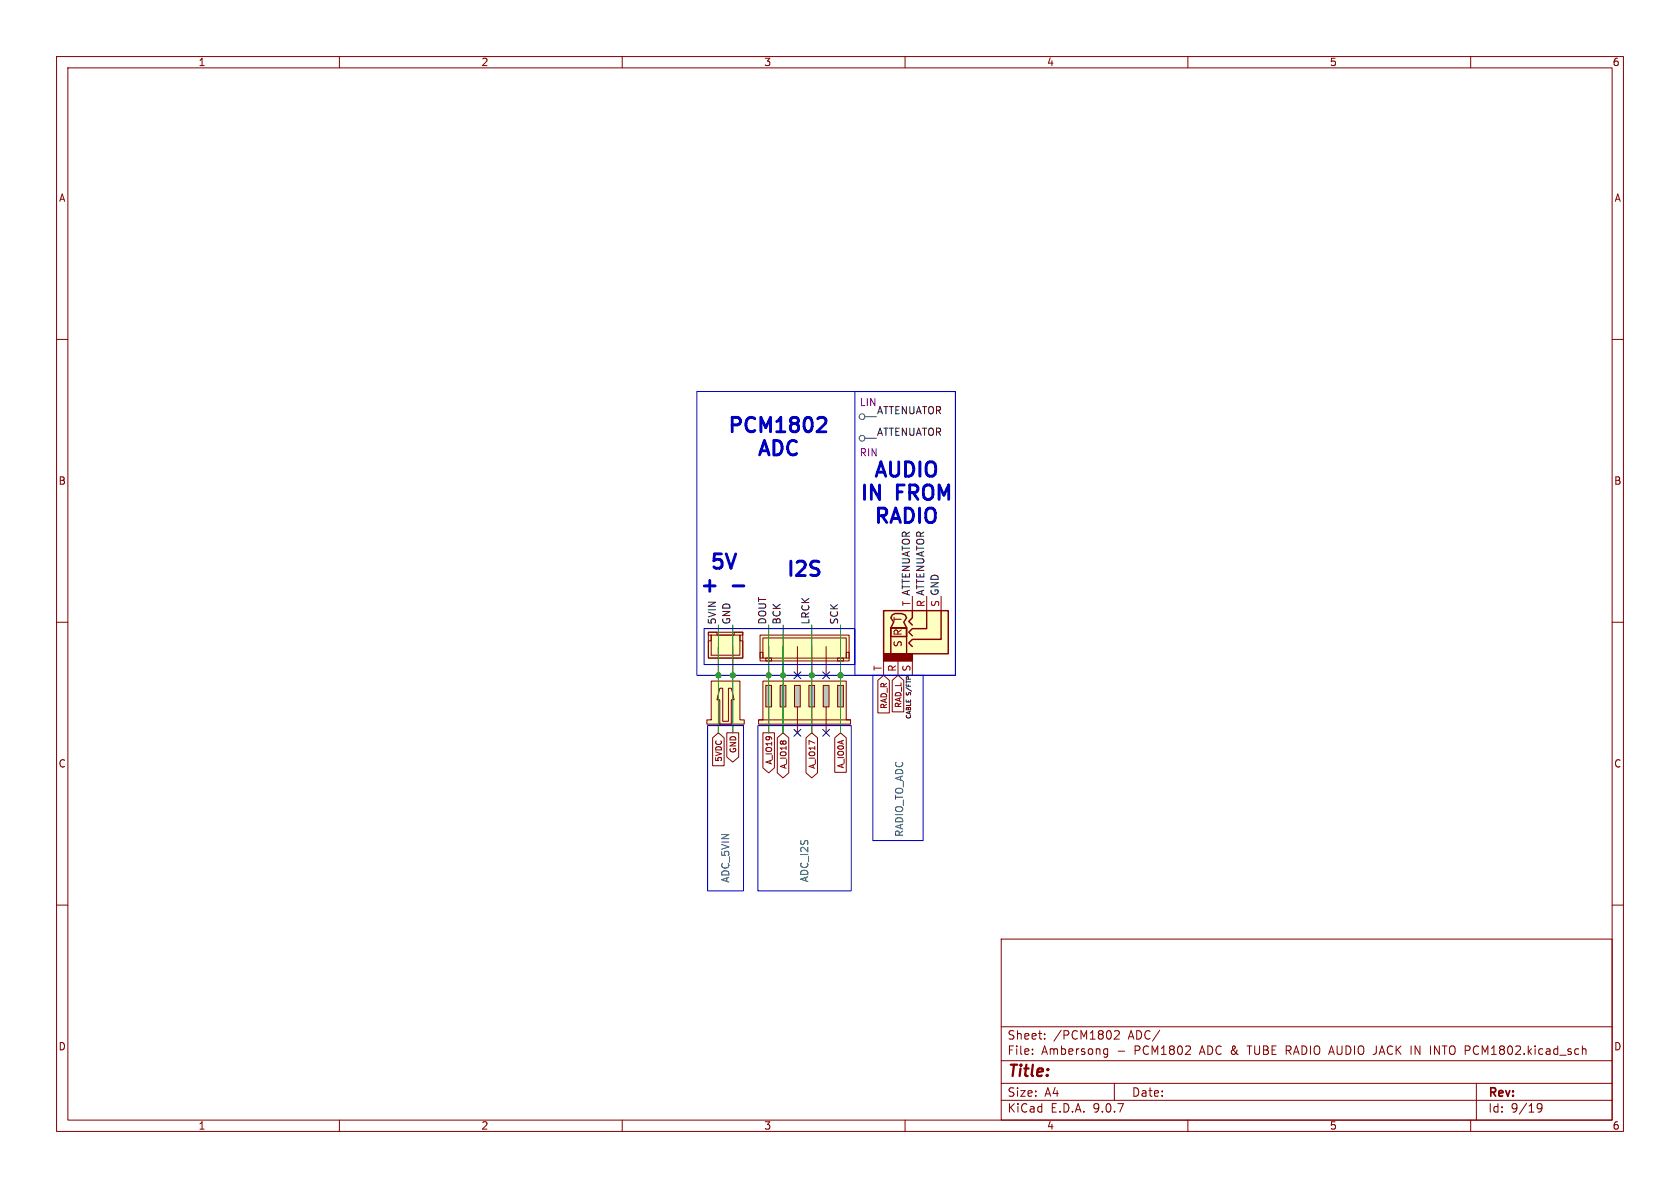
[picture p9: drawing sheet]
(kicad_sch
 (version 20250114)
 (generator "eeschema")
 (generator_version "9.0")
 (paper "A4")
 (lib_symbols
  (symbol "AudioJack3_1" (exclude_from_sim no) (in_bom yes) (on_board yes)
   (property "Reference" "J40" (at -1.905 7.62 0) (effects (font (size 1.27 1.27)) (hide yes)))
   (property "Value" "AudioJack3" (at -1.905 5.08 0) (effects (font (size 1.27 1.27)) (hide yes)))
   (property "Footprint" "" (at 0 0 0) (effects (font (size 1.27 1.27)) (hide yes)))
   (property "Datasheet" "~" (at 0 0 0) (effects (font (size 1.27 1.27)) (hide yes)))
   (property "Description" "Audio Jack, 3 Poles (Stereo / TRS)" (at 0 0 0) (effects (font (size 1.27 1.27)) (hide yes)))
   (symbol "AudioJack3_1_0_0"
    (text "R" (at -1.27 -5.08 0) (effects (font (size 1.27 1.27)))))
   (symbol "AudioJack3_1_0_1"
    (rectangle (start -5.08 3.81) (end 2.54 -7.62) (stroke (width 0.254) (type default)) (fill (type background)))
    (rectangle (start -2.032 -3.556) (end -0.508 -6.35) (stroke (width 0.254) (type default)) (fill (type none)))
    (polyline (pts (xy -1.905 -2.54) (xy -1.27 -3.175) (xy -0.635 -2.54) (xy -0.635 0) (xy 2.54 0)) (stroke (width 0.254) (type default)) (fill (type none)))
    (polyline (pts (xy 0 -2.54) (xy 0.635 -3.175) (xy 1.27 -2.54) (xy 2.54 -2.54)) (stroke (width 0.254) (type default)) (fill (type none)))
    (polyline (pts (xy 2.54 2.54) (xy -2.54 2.54) (xy -2.54 -2.54) (xy -3.175 -3.175) (xy -3.81 -2.54)) (stroke (width 0.254) (type default)) (fill (type none))))
   (symbol "AudioJack3_1_1_0"
    (text "S" (at -3.302 -5.08 0) (effects (font (size 1.27 1.27))))
    (text "T" (at 1.016 -5.08 0) (effects (font (size 1.27 1.27)))))
   (symbol "AudioJack3_1_1_1"
    (rectangle (start -6.35 -2.54) (end -5.08 -7.62) (stroke (width 0.254) (type solid)) (fill (type color) (color 132 0 0 1)))
    (rectangle (start -5.08 -3.556) (end -0.508 -6.35) (stroke (width 0.254) (type default)) (fill (type background)))
    (polyline (pts (xy -0.4444 -3.556) (xy 0.508 -4.064) (xy 1.27 -3.556) (xy 1.778 -3.81) (xy 2.032 -4.445) (xy 2.032 -5.588) (xy 1.778 -6.096) (xy 1.27 -6.35) (xy 0.508 -5.842) (xy -0.508 -6.35) (xy -0.508 -3.556)) (stroke (width 0.254) (type default)) (fill (type background)))
    (pin passive line (at -8.89 -2.54 0) (length 2.54) (name "~" (effects (font (size 1.27 1.27)))) (number "S" (effects (font (size 1.27 1.27)))))
    (pin passive line (at -8.89 -5.08 0) (length 2.54) (name "~" (effects (font (size 1.27 1.27)))) (number "R" (effects (font (size 1.27 1.27)))))
    (pin passive line (at -8.89 -7.62 0) (length 2.54) (name "~" (effects (font (size 1.27 1.27)))) (number "T" (effects (font (size 1.27 1.27)))))
    (pin passive line (at 5.08 2.54 180) (length 2.54) (name "~" (effects (font (size 1.27 1.27)))) (number "S" (effects (font (size 1.27 1.27)))))
    (pin passive line (at 5.08 0 180) (length 2.54) (name "~" (effects (font (size 1.27 1.27)))) (number "R" (effects (font (size 1.27 1.27)))))
    (pin passive line (at 5.08 -2.54 180) (length 2.54) (name "~" (effects (font (size 1.27 1.27)))) (number "T" (effects (font (size 1.27 1.27))))))
   (embedded_fonts no))
  (symbol "Mine:JST_XH_2_PINS_JACK_R" (exclude_from_sim no) (in_bom yes) (on_board yes)
   (property "Reference" "U" (at 0 0 0) (effects (font (size 1.27 1.27)) (hide yes)))
   (property "Value" "" (at 0 0 0) (effects (font (size 1.27 1.27))))
   (property "Footprint" "" (at 0 0 0) (effects (font (size 1.27 1.27)) (hide yes)))
   (property "Datasheet" "" (at 0 0 0) (effects (font (size 1.27 1.27)) (hide yes)))
   (property "Description" "" (at 0 0 0) (effects (font (size 1.27 1.27)) (hide yes)))
   (symbol "JST_XH_2_PINS_JACK_R_1_1"
    (polyline (pts (xy -2.54 -1.524) (xy -2.54 5.334) (xy 2.54 5.334) (xy 2.54 -1.524) (xy 3.302 -1.524) (xy 3.302 -2.286) (xy -3.302 -2.286) (xy -3.302 -1.524) (xy -2.54 -1.524)) (stroke (width 0) (type solid)) (fill (type color) (color 255 255 194 1)))
    (polyline (pts (xy -1.016 -2.286) (xy -1.016 2.032) (xy -1.524 2.032) (xy -1.016 4.064) (xy -0.508 4.064) (xy -0.508 -1.778) (xy 0.508 -1.778) (xy 0.508 4.064) (xy 1.016 4.064) (xy 1.524 2.032) (xy 1.016 2.032) (xy 1.016 -2.286) (xy -1.016 -2.286)) (stroke (width 0) (type default)) (fill (type none)))
    (pin power_in line (at -1.27 -3.81 90) (length 1.524) (name "" (effects (font (size 1.27 1.27)))) (number "" (effects (font (size 1.27 1.27)))))
    (pin power_in line (at 1.27 -3.81 90) (length 1.524) (name "" (effects (font (size 1.27 1.27)))) (number "" (effects (font (size 1.27 1.27))))))
   (embedded_fonts no))
  (symbol "Mine:JST_XH_2_PINS_R" (exclude_from_sim no) (in_bom yes) (on_board yes)
   (property "Reference" "U" (at 0 0 0) (effects (font (size 1.27 1.27)) (hide yes)))
   (property "Value" "" (at 0 0 0) (effects (font (size 1.27 1.27))))
   (property "Footprint" "" (at 0 0 0) (effects (font (size 1.27 1.27)) (hide yes)))
   (property "Datasheet" "" (at 0 0 0) (effects (font (size 1.27 1.27)) (hide yes)))
   (property "Description" "" (at 0 0 0) (effects (font (size 1.27 1.27)) (hide yes)))
   (symbol "JST_XH_2_PINS_R_1_1"
    (rectangle (start -3.048 2.54) (end 3.048 -2.032) (stroke (width 0) (type solid)) (fill (type color) (color 255 255 194 1)))
    (polyline (pts (xy -2.54 2.032) (xy -2.54 -1.524)) (stroke (width 0) (type default)) (fill (type none)))
    (polyline (pts (xy -2.54 -1.524) (xy 2.54 -1.524) (xy 2.54 2.032) (xy -2.54 2.032)) (stroke (width 0) (type default)) (fill (type none)))
    (polyline (pts (xy 3.048 2.54) (xy 1.524 2.54) (xy 1.524 2.032) (xy -1.524 2.032) (xy -1.524 2.54) (xy -3.048 2.54) (xy -3.048 2.032) (xy -2.54 2.032) (xy -2.54 1.016) (xy -3.048 1.016) (xy -3.048 -2.032) (xy 3.048 -2.032) (xy 3.048 1.016) (xy 2.54 1.016) (xy 2.54 2.032) (xy 3.048 2.032) (xy 3.048 2.54)) (stroke (width 0) (type solid)) (fill (type color) (color 255 255 194 1)))
    (pin power_in line (at -1.27 -5.08 90) (length 5.08) (name "" (effects (font (size 1.27 1.27)))) (number "" (effects (font (size 1.27 1.27)))))
    (pin power_in line (at 1.27 -5.08 90) (length 5.08) (name "" (effects (font (size 1.27 1.27)))) (number "" (effects (font (size 1.27 1.27))))))
   (embedded_fonts no))
  (symbol "Mine:JST_XH_6_PINS" (exclude_from_sim no) (in_bom yes) (on_board yes)
   (property "Reference" "U" (at 0 0 0) (effects (font (size 1.27 1.27)) (hide yes)))
   (property "Value" "" (at 0 0 0) (effects (font (size 1.27 1.27))))
   (property "Footprint" "" (at 0 0 0) (effects (font (size 1.27 1.27)) (hide yes)))
   (property "Datasheet" "" (at 0 0 0) (effects (font (size 1.27 1.27)) (hide yes)))
   (property "Description" "" (at 0 0 0) (effects (font (size 1.27 1.27)) (hide yes)))
   (symbol "JST_XH_6_PINS_0_1"
    (rectangle (start -7.874 2.032) (end -7.366 1.016) (stroke (width 0) (type default)) (fill (type none)))
    (rectangle (start -7.366 2.032) (end 7.366 -1.524) (stroke (width 0) (type default)) (fill (type none)))
    (rectangle (start -6.858 2.54) (end -5.842 2.032) (stroke (width 0) (type default)) (fill (type none)))
    (rectangle (start 5.842 2.54) (end 6.858 2.032) (stroke (width 0) (type default)) (fill (type none)))
    (rectangle (start 7.366 2.032) (end 7.874 1.016) (stroke (width 0) (type default)) (fill (type none))))
   (symbol "JST_XH_6_PINS_1_1"
    (rectangle (start -7.874 2.54) (end 7.874 -2.032) (stroke (width 0) (type solid)) (fill (type color) (color 255 255 194 1)))
    (pin power_in line (at -6.35 5.08 270) (length 5.08) (name "" (effects (font (size 1.27 1.27)))) (number "" (effects (font (size 1.27 1.27)))))
    (pin power_in line (at -3.81 5.08 270) (length 5.08) (name "" (effects (font (size 1.27 1.27)))) (number "" (effects (font (size 1.27 1.27)))))
    (pin power_in line (at -1.27 5.08 270) (length 5.08) (name "" (effects (font (size 1.27 1.27)))) (number "" (effects (font (size 1.27 1.27)))))
    (pin power_in line (at 1.27 5.08 270) (length 5.08) (name "" (effects (font (size 1.27 1.27)))) (number "" (effects (font (size 1.27 1.27)))))
    (pin power_in line (at 3.81 5.08 270) (length 5.08) (name "" (effects (font (size 1.27 1.27)))) (number "" (effects (font (size 1.27 1.27)))))
    (pin power_in line (at 6.35 5.08 270) (length 5.08) (name "" (effects (font (size 1.27 1.27)))) (number "" (effects (font (size 1.27 1.27))))))
   (embedded_fonts no))
  (symbol "Mine:JST_XH_6_PINS_JACK" (exclude_from_sim no) (in_bom yes) (on_board yes)
   (property "Reference" "U" (at 0 0 0) (effects (font (size 1.27 1.27)) (hide yes)))
   (property "Value" "" (at 0 0 0) (effects (font (size 1.27 1.27))))
   (property "Footprint" "" (at 0 0 0) (effects (font (size 1.27 1.27)) (hide yes)))
   (property "Datasheet" "" (at 0 0 0) (effects (font (size 1.27 1.27)) (hide yes)))
   (property "Description" "" (at 0 0 0) (effects (font (size 1.27 1.27)) (hide yes)))
   (symbol "JST_XH_6_PINS_JACK_0_1"
    (polyline (pts (xy -8.128 -2.794) (xy 8.128 -2.794)) (stroke (width 0) (type default)) (fill (type none))))
   (symbol "JST_XH_6_PINS_JACK_1_1"
    (polyline (pts (xy -7.366 -2.794) (xy -7.366 4.064) (xy 7.366 4.064) (xy 7.366 -2.794) (xy 8.128 -2.794) (xy 8.128 -3.556) (xy -8.128 -3.556) (xy -8.128 -2.794) (xy -7.366 -2.794)) (stroke (width 0) (type solid)) (fill (type color) (color 255 255 194 1)))
    (rectangle (start -6.858 3.302) (end -5.842 -0.508) (stroke (width 0) (type solid)) (fill (type color) (color 194 194 194 1)))
    (rectangle (start -4.318 3.302) (end -3.302 -0.508) (stroke (width 0) (type solid)) (fill (type color) (color 194 194 194 1)))
    (rectangle (start -1.778 3.302) (end -0.762 -0.508) (stroke (width 0) (type solid)) (fill (type color) (color 194 194 194 1)))
    (rectangle (start 0.762 3.302) (end 1.778 -0.508) (stroke (width 0) (type solid)) (fill (type color) (color 194 194 194 1)))
    (rectangle (start 3.302 3.302) (end 4.318 -0.508) (stroke (width 0) (type solid)) (fill (type color) (color 194 194 194 1)))
    (rectangle (start 5.842 3.302) (end 6.858 -0.508) (stroke (width 0) (type solid)) (fill (type color) (color 194 194 194 1)))
    (pin power_in line (at -6.35 -5.08 90) (length 4.572) (name "" (effects (font (size 1.27 1.27)))) (number "" (effects (font (size 1.27 1.27)))))
    (pin power_in line (at -3.81 -5.08 90) (length 4.572) (name "" (effects (font (size 1.27 1.27)))) (number "" (effects (font (size 1.27 1.27)))))
    (pin power_in line (at -1.27 -5.08 90) (length 4.572) (name "" (effects (font (size 1.27 1.27)))) (number "" (effects (font (size 1.27 1.27)))))
    (pin power_in line (at 1.27 -5.08 90) (length 4.572) (name "" (effects (font (size 1.27 1.27)))) (number "" (effects (font (size 1.27 1.27)))))
    (pin power_in line (at 3.81 -5.08 90) (length 4.572) (name "" (effects (font (size 1.27 1.27)))) (number "" (effects (font (size 1.27 1.27)))))
    (pin power_in line (at 6.35 -5.08 90) (length 4.572) (name "" (effects (font (size 1.27 1.27)))) (number "" (effects (font (size 1.27 1.27))))))
   (embedded_fonts no)))
 (rectangle
  (start 151.13 69.215)
  (end 168.91 119.38)
  (stroke (width 0) (type default))
  (fill (type none)))
 (rectangle
  (start 133.985 128.27)
  (end 150.495 157.48)
  (stroke (width 0) (type default))
  (fill (type none)))
 (rectangle
  (start 124.46 111.125)
  (end 151.13 117.475)
  (stroke (width 0) (type default))
  (fill (type none)))
 (rectangle
  (start 123.19 69.215)
  (end 168.91 119.38)
  (stroke (width 0) (type default))
  (fill (type none)))
 (rectangle
  (start 154.305 119.38)
  (end 163.195 148.59)
  (stroke (width 0) (type default))
  (fill (type none)))
 (rectangle
  (start 125.095 128.27)
  (end 131.445 157.48)
  (stroke (width 0) (type default))
  (fill (type none)))
 (text "I2S"
  (exclude_from_sim no)
  (at 142.24 100.838 0)
  (effects (font (size 2.54 2.54) (thickness 0.508)
    (bold yes))))
 (text "5V\n+ -"
  (exclude_from_sim no)
  (at 128.016 101.6 0)
  (effects (font (size 2.54 2.54) (thickness 0.508)
    (bold yes))))
 (text "PCM1802\nADC"
  (exclude_from_sim no)
  (at 137.668 77.47 0)
  (effects (font (size 2.54 2.54) (thickness 0.508)
    (bold yes))))
 (text "AUDIO\nIN FROM\nRADIO"
  (exclude_from_sim no)
  (at 160.274 87.376 0)
  (effects (font (size 2.54 2.54) (thickness 0.508)
    (bold yes))))
 (junction
  (at 138.43 119.38)
  (diameter 0)
  (color 0 0 0 0))
 (junction
  (at 129.54 119.38)
  (diameter 0)
  (color 0 0 0 0))
 (junction
  (at 143.51 119.38)
  (diameter 0)
  (color 0 0 0 0))
 (junction
  (at 148.59 119.38)
  (diameter 0)
  (color 0 0 0 0))
 (junction
  (at 127 119.38)
  (diameter 0)
  (color 0 0 0 0))
 (junction
  (at 135.89 119.38)
  (diameter 0)
  (color 0 0 0 0))
 (no_connect
  (at 146.05 119.38))
 (no_connect
  (at 146.05 129.54))
 (no_connect
  (at 140.97 119.38))
 (no_connect
  (at 140.97 129.54))
 (wire
  (pts (xy 138.43 119.38) (xy 138.43 129.54))
  (stroke (width 0) (type default)))
 (wire
  (pts (xy 129.54 110.49) (xy 129.54 119.38))
  (stroke (width 0) (type default)))
 (wire
  (pts (xy 143.51 110.49) (xy 143.51 119.38))
  (stroke (width 0) (type default)))
 (wire
  (pts (xy 148.59 110.49) (xy 148.59 119.38))
  (stroke (width 0) (type default)))
 (wire
  (pts (xy 148.59 119.38) (xy 148.59 129.54))
  (stroke (width 0) (type default)))
 (wire
  (pts (xy 135.89 110.49) (xy 135.89 119.38))
  (stroke (width 0) (type default)))
 (wire
  (pts (xy 127 119.38) (xy 127 129.54))
  (stroke (width 0) (type default)))
 (wire
  (pts (xy 138.43 110.49) (xy 138.43 119.38))
  (stroke (width 0) (type default)))
 (wire
  (pts (xy 135.89 119.38) (xy 135.89 129.54))
  (stroke (width 0) (type default)))
 (wire
  (pts (xy 127 110.49) (xy 127 119.38))
  (stroke (width 0) (type default)))
 (wire
  (pts (xy 143.51 119.38) (xy 143.51 129.54))
  (stroke (width 0) (type default)))
 (wire
  (pts (xy 129.54 119.38) (xy 129.54 129.54))
  (stroke (width 0) (type default)))
 (label "ATTENUATOR"
  (at 154.94 77.47 0)
  (effects (font (size 1.27 1.27)) (justify left bottom)))
 (label "BCK"
  (at 138.43 110.49 90)
  (effects (font (size 1.27 1.27)) (justify left bottom)))
 (label "5VIN"
  (at 127 110.49 90)
  (effects (font (size 1.27 1.27)) (justify left bottom)))
 (label "DOUT"
  (at 135.89 110.49 90)
  (effects (font (size 1.27 1.27)) (justify left bottom)))
 (label "ATTENUATOR"
  (at 161.29 105.41 90)
  (effects (font (size 1.27 1.27)) (justify left bottom)))
 (label "ATTENUATOR"
  (at 154.94 73.66 0)
  (effects (font (size 1.27 1.27)) (justify left bottom)))
 (label "GND"
  (at 129.54 110.49 90)
  (effects (font (size 1.27 1.27)) (justify left bottom)))
 (label "GND"
  (at 166.37 105.41 90)
  (effects (font (size 1.27 1.27)) (justify left bottom)))
 (label "ATTENUATOR"
  (at 163.83 105.41 90)
  (effects (font (size 1.27 1.27)) (justify left bottom)))
 (label "SCK"
  (at 148.59 110.49 90)
  (effects (font (size 1.27 1.27)) (justify left bottom)))
 (label "CABLE S{slash}FTP"
  (at 161.29 119.38 270)
  (effects (font (size 0.762 0.762)) (justify right bottom)))
 (label "LRCK"
  (at 143.51 110.49 90)
  (effects (font (size 1.27 1.27)) (justify left bottom)))
 (global_label "RAD_R"
  (shape input)
  (at 156.21 119.38 270)
  (fields_autoplaced yes)
  (effects (font (size 1.016 1.016)) (justify right))
  (property "Intersheetrefs" "${INTERSHEET_REFS}" (at 156.21 126.4609 90) (effects (font (size 1.27 1.27)) (justify right) (hide yes))))
 (global_label "A_IO0A"
  (shape input)
  (at 148.59 129.54 270)
  (fields_autoplaced yes)
  (effects (font (size 1.016 1.016)) (justify right))
  (property "Intersheetrefs" "${INTERSHEET_REFS}" (at 148.59 136.9596 90) (effects (font (size 1.27 1.27)) (justify right) (hide yes))))
 (global_label "A_IO17"
  (shape bidirectional)
  (at 143.51 129.54 270)
  (fields_autoplaced yes)
  (effects (font (size 1.016 1.016)) (justify right))
  (property "Intersheetrefs" "${INTERSHEET_REFS}" (at 143.51 137.9453 90) (effects (font (size 1.27 1.27)) (justify right) (hide yes))))
 (global_label "RAD_L"
  (shape input)
  (at 158.75 119.38 270)
  (fields_autoplaced yes)
  (effects (font (size 1.016 1.016)) (justify right))
  (property "Intersheetrefs" "${INTERSHEET_REFS}" (at 158.75 126.2674 90) (effects (font (size 1.27 1.27)) (justify right) (hide yes))))
 (global_label "A_IO18"
  (shape bidirectional)
  (at 138.43 129.54 270)
  (fields_autoplaced yes)
  (effects (font (size 1.016 1.016)) (justify right))
  (property "Intersheetrefs" "${INTERSHEET_REFS}" (at 138.43 137.9453 90) (effects (font (size 1.27 1.27)) (justify right) (hide yes))))
 (global_label "5VDC"
  (shape input)
  (at 127 129.54 270)
  (fields_autoplaced yes)
  (effects (font (size 1.016 1.016)) (justify right))
  (property "Intersheetrefs" "${INTERSHEET_REFS}" (at 127 135.7984 90) (effects (font (size 1.27 1.27)) (justify right) (hide yes))))
 (global_label "GND"
  (shape output)
  (at 129.54 129.54 270)
  (fields_autoplaced yes)
  (effects (font (size 1.016 1.016) (thickness 0.1588)) (justify right))
  (property "Intersheetrefs" "${INTERSHEET_REFS}" (at 129.54 135.1833 90) (effects (font (size 1.27 1.27)) (justify right) (hide yes))))
 (global_label "A_IO19"
  (shape output)
  (at 135.89 129.54 270)
  (fields_autoplaced yes)
  (effects (font (size 1.016 1.016)) (justify right))
  (property "Intersheetrefs" "${INTERSHEET_REFS}" (at 135.89 137.0563 90) (effects (font (size 1.27 1.27)) (justify right) (hide yes))))
 (netclass_flag ""
  (length 2.54)
  (shape round)
  (at 154.94 77.47 90)
  (effects (font (size 1.27 1.27)) (justify left bottom))
  (property "Netclass" "RIN" (at 151.892 80.01 0) (effects (font (size 1.27 1.27)) (justify left)))
  (property "Component Class" "" (at -74.93 19.05 0) (effects (font (size 1.27 1.27)
    (italic yes)))))
 (netclass_flag ""
  (length 2.54)
  (shape round)
  (at 154.94 73.66 90)
  (effects (font (size 1.27 1.27)) (justify left bottom))
  (property "Netclass" "LIN" (at 151.892 71.12 0) (effects (font (size 1.27 1.27)) (justify left)))
  (property "Component Class" "" (at -74.93 15.24 0) (effects (font (size 1.27 1.27)
    (italic yes)))))
 (symbol
  (lib_id "Mine:JST_XH_6_PINS_JACK")
  (at 142.24 124.46 0)
  (unit 1)
  (exclude_from_sim no)
  (in_bom yes)
  (on_board yes)
  (dnp no)
  (property "Reference" "ADC_I2S" (at 142.24 152.146 90) (effects (font (size 1.27 1.27))))
  (property "Value" "~" (at 151.13 124.2059 0) (effects (font (size 1.27 1.27)) (justify left) (hide yes)))
  (property "Footprint" "" (at 142.24 124.46 0) (effects (font (size 1.27 1.27)) (hide yes)))
  (property "Datasheet" "" (at 142.24 124.46 0) (effects (font (size 1.27 1.27)) (hide yes)))
  (property "Description" "" (at 142.24 124.46 0) (effects (font (size 1.27 1.27)) (hide yes)))
  (pin "")
  (pin "")
  (pin "")
  (pin "")
  (pin "")
  (pin ""))
 (symbol
  (lib_id "Mine:JST_XH_2_PINS_R")
  (at 128.27 114.3 0)
  (unit 1)
  (exclude_from_sim no)
  (in_bom yes)
  (on_board yes)
  (dnp no)
  (fields_autoplaced yes)
  (property "Reference" "U21" (at 128.27 114.3 0) (effects (font (size 1.27 1.27)) (hide yes)))
  (property "Value" "~" (at 132.08 114.0459 0) (effects (font (size 1.27 1.27)) (justify left) (hide yes)))
  (property "Footprint" "" (at 128.27 114.3 0) (effects (font (size 1.27 1.27)) (hide yes)))
  (property "Datasheet" "" (at 128.27 114.3 0) (effects (font (size 1.27 1.27)) (hide yes)))
  (property "Description" "" (at 128.27 114.3 0) (effects (font (size 1.27 1.27)) (hide yes)))
  (pin "")
  (pin ""))
 (symbol
  (lib_id "Mine:JST_XH_6_PINS")
  (at 142.24 114.3 0)
  (mirror x)
  (unit 1)
  (exclude_from_sim no)
  (in_bom yes)
  (on_board yes)
  (dnp no)
  (property "Reference" "U23" (at 142.24 114.3 0) (effects (font (size 1.27 1.27)) (hide yes)))
  (property "Value" "~" (at 142.24 110.49 0) (effects (font (size 1.27 1.27)) (hide yes)))
  (property "Footprint" "" (at 142.24 114.3 0) (effects (font (size 1.27 1.27)) (hide yes)))
  (property "Datasheet" "" (at 142.24 114.3 0) (effects (font (size 1.27 1.27)) (hide yes)))
  (property "Description" "" (at 142.24 114.3 0) (effects (font (size 1.27 1.27)) (hide yes)))
  (pin "")
  (pin "")
  (pin "")
  (pin "")
  (pin "")
  (pin ""))
 (symbol
  (lib_name "AudioJack3_1")
  (lib_id "Connector_Audio:AudioJack3")
  (at 163.83 110.49 270)
  (mirror x)
  (unit 1)
  (exclude_from_sim no)
  (in_bom yes)
  (on_board yes)
  (dnp no)
  (property "Reference" "RADIO_TO_ADC" (at 159.004 141.224 0) (effects (font (size 1.27 1.27))))
  (property "Value" "AudioJack3" (at 168.91 112.395 0) (effects (font (size 1.27 1.27)) (hide yes)))
  (property "Footprint" "" (at 163.83 110.49 0) (effects (font (size 1.27 1.27)) (hide yes)))
  (property "Datasheet" "~" (at 163.83 110.49 0) (effects (font (size 1.27 1.27)) (hide yes)))
  (property "Description" "Audio Jack, 3 Poles (Stereo / TRS)" (at 163.83 110.49 0) (effects (font (size 1.27 1.27)) (hide yes)))
  (pin "T")
  (pin "S")
  (pin "R")
  (pin "T")
  (pin "S")
  (pin "R"))
 (symbol
  (lib_id "Mine:JST_XH_2_PINS_JACK_R")
  (at 128.27 125.73 0)
  (unit 1)
  (exclude_from_sim no)
  (in_bom yes)
  (on_board yes)
  (dnp no)
  (property "Reference" "ADC_5VIN" (at 128.27 151.638 90) (effects (font (size 1.27 1.27))))
  (property "Value" "~" (at 133.35 124.2059 0) (effects (font (size 1.27 1.27)) (justify left) (hide yes)))
  (property "Footprint" "" (at 128.27 125.73 0) (effects (font (size 1.27 1.27)) (hide yes)))
  (property "Datasheet" "" (at 128.27 125.73 0) (effects (font (size 1.27 1.27)) (hide yes)))
  (property "Description" "" (at 128.27 125.73 0) (effects (font (size 1.27 1.27)) (hide yes)))
  (pin "")
  (pin "")))
